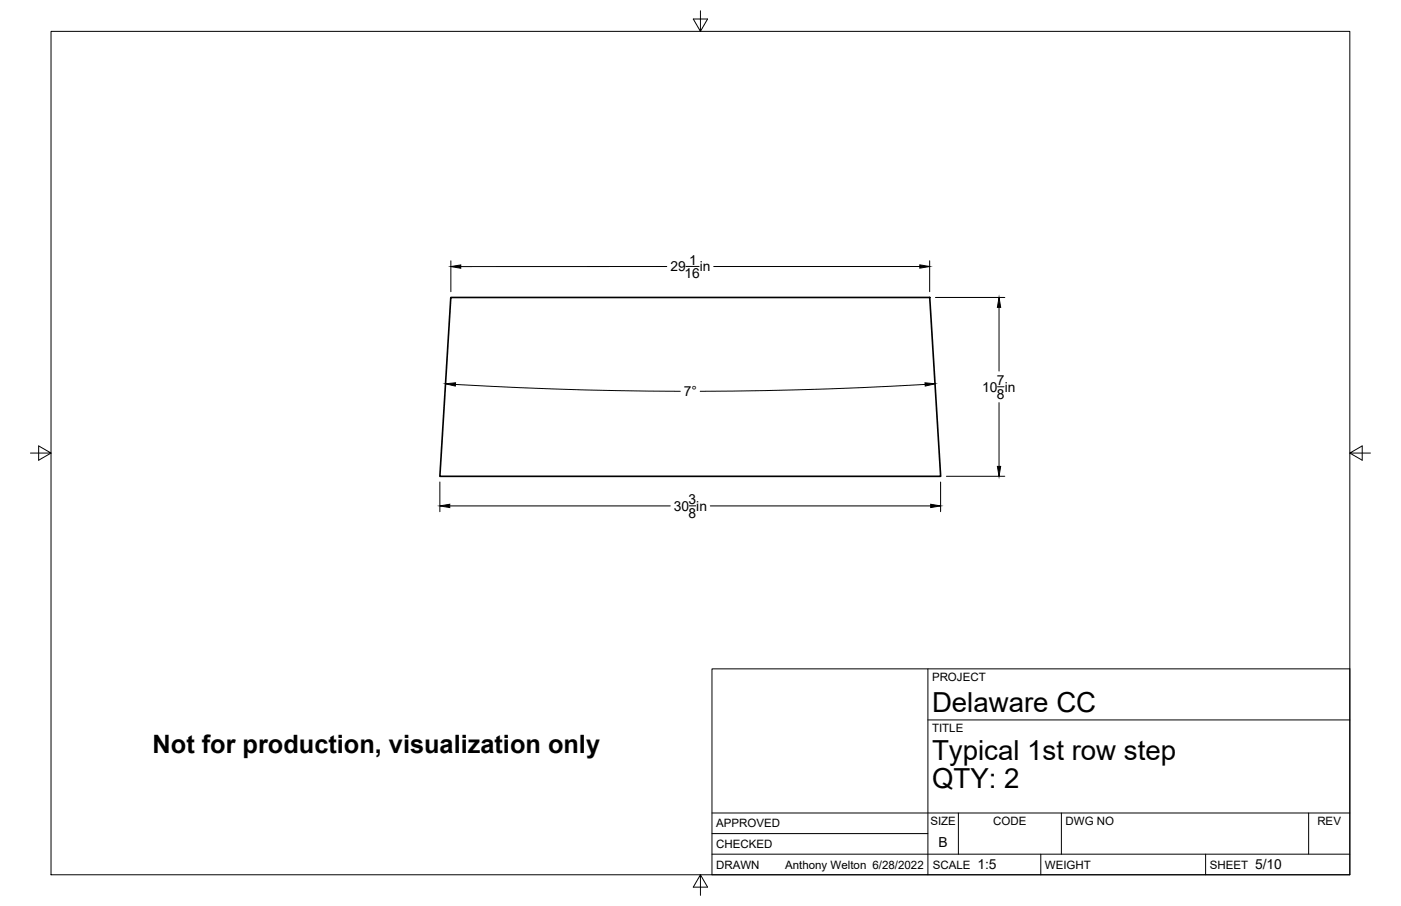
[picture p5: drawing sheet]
<svg xmlns="http://www.w3.org/2000/svg" width="432mm" height="279mm" viewBox="0 0 432 279" stroke-linecap="round" stroke-linejoin="round" font-family="sans-serif">
<!-- layer: Visible -->
<path d="M138.9 91.7h147.7l3.3 55.2h-154.3z" fill="none" stroke="#000" stroke-width=".51"/>
<!-- layer: Border -->
<path d="M15.7 9.7h400.3v260.1h-400.3zM215.9 3.3v6.4l-2.2-3.8h4.4l-2.2 3.8M9.4 139.7h6.3l-3.8-2.2v4.4l3.8-2.2M416 139.7l3.8 2.2v-4.4l-3.8 2.2h6.4M215.9 269.8l2.2 3.8h-4.4l2.2-3.8v6.3" fill="none" stroke="#000" stroke-width=".31"/>
<!-- layer: Titleblock -->
<path d="M219.4 206.3h196.6v63.5h-196.6zM286 206.3v63.5M286 222h130M219.4 257.1h66.6M219.4 250.7h196.6M295.4 250.7v12.7M327.1 250.7v12.7M403.3 250.7v12.7M219.4 263.4h196.6M320.8 263.4v6.4M371.6 263.4v6.4" fill="none" stroke="#000" stroke-width=".31"/>
<!-- layer: Dimensions -->
<g fill="none" stroke="#000" stroke-width=".31">
<path d="M139 80.4v9.6M205.5 82.2h-63.5M211.4 82.2h4.1M220 82.2h63.5M286.5 80.4v9.6M288.3 91.7h21.4M307.9 94.8v19.6M140.4 118.6l39.6 1.6 29.7 .5M285.1 118.6l-29.7 1.3-19.8 .6-19.8 .2M307.4 119.3h2.1M307.9 124.2v19.6M135.6 148.7v9.1"/>
<path d="M138.6 156h68M212.4 156h2M218.9 156h68M289.9 148.7v9.1M291.7 146.9h18"/>
</g>
<path d="M139 82.2l3-.5v1zM283.5 81.7l3 .5-3 .5zM307.9 91.7l.5 3.1h-1zM137.3 118.4l3.1-.4-.1 1.1zM285.1 118l3.1 .4-3 .7zM135.6 156l3-.5v1zM286.9 155.5l3 .5-3 .5zM307.4 143.8h1l-.5 3.1z" fill="#000" stroke="#000" stroke-width=".31"/>
<g font-size="8.5">
<text x="287.3" y="219.5">Delaware CC</text>
<text x="287.3" y="234.5">Typical 1st row step</text>
<text x="287.3" y="243.1">QTY: 2</text>
</g>
<text font-size="7.8" x="47" y="232.4">Not for production, visualization only</text>
<g font-size="4.3">
<text x="206.7" y="83.7">29</text>
<text x="212.4" y="81.7">1</text>
<text x="215.7" y="83.7">in</text>
<text x="210.9" y="85.8">16</text>
<text x="307.3" y="118.8">7</text>
<text x="210.8" y="122.2">7°</text>
<text x="302.7" y="120.8">10 in</text>
<text x="307.3" y="122.9">8</text>
<text x="212.2" y="155.5">3</text>
<text x="207.7" y="157.5">30 in</text>
<text x="212.2" y="159.6">8</text>
<text x="289.3" y="261.2">B</text>
<text x="301.2" y="268.1">1:5</text>
<text x="386.8" y="268.1">5/10</text>
</g>
<g font-size="3.5">
<text x="287.3" y="210.1">PROJECT</text>
<text x="287.3" y="225.8">TITLE</text>
<text x="220.7" y="255.2">APPROVED</text>
<text x="286.7" y="254.5">SIZE</text>
<text x="306.1" y="254.5">CODE</text>
<text x="328.4" y="254.5">DWG NO</text>
<text x="406" y="254.5">REV</text>
<text x="220.7" y="261.5">CHECKED</text>
<text x="220.7" y="267.9">DRAWN</text>
<text x="242" y="267.9">Anthony Welton 6/28/2022</text>
<text x="287.5" y="267.9">SCALE</text>
<text x="322.1" y="267.9">WEIGHT</text>
<text x="372.9" y="267.9">SHEET</text>
</g>
</svg>
